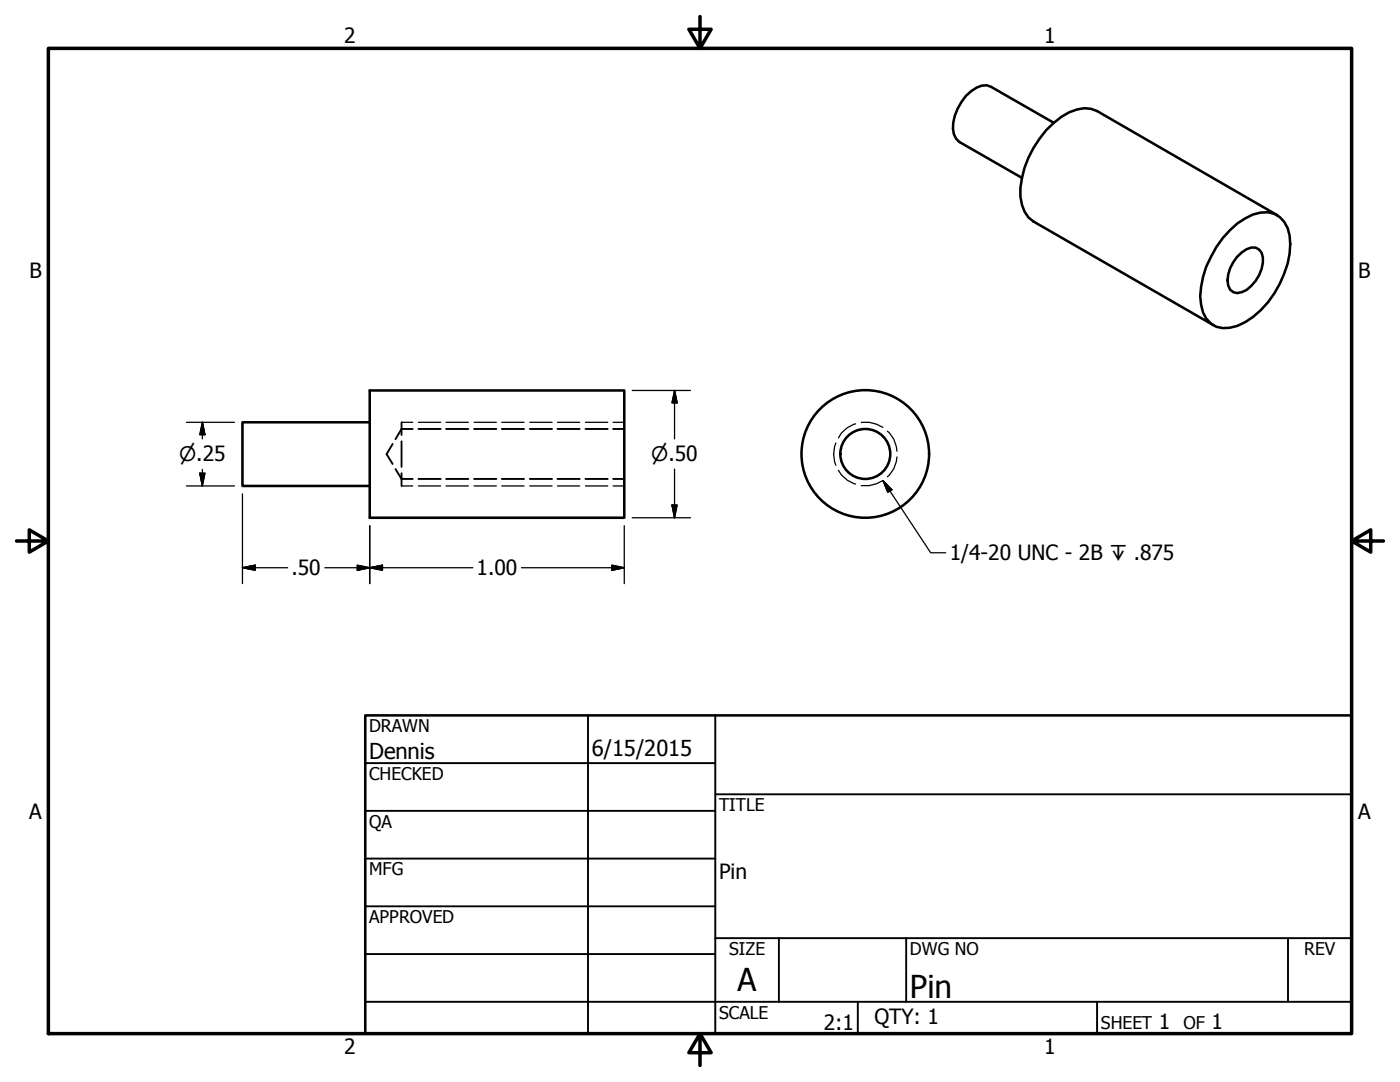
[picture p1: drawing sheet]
<svg xmlns="http://www.w3.org/2000/svg" width="279mm" height="216mm" viewBox="0 0 279 216" stroke-linecap="round" stroke-linejoin="round" font-family="sans-serif">
<!-- layer: Visible (ANSI) -->
<g fill="none" stroke="#000" stroke-width=".51">
<path d="M210.3 24.5l-12.5-7.2a3.5 3.5 0 0 0-3.9 .9 10 10 0 0 0-3.7 7.5l.2 1.1 .4 .9 .7 .6 12.5 7.2M245.4 46a12 12 0 0 1 6.2-3.6 4.9 4.9 0 0 1 5.8 4.6 17.3 17.3 0 0 1-3.1 11.5 16.7 16.7 0 0 1-7.3 6.5 5.1 5.1 0 0 1-6.3-1.4 9.2 9.2 0 0 1-1-6.4 21.4 21.4 0 0 1 5.7-11.2zM246.9 51.2a4.3 4.3 0 0 1 3.7-1.8 2.49 2.49 0 0 1 1.4 3.1 7.4 7.4 0 0 1-4.2 5.8 1.91 1.91 0 0 1-2.7-1.3 6.7 6.7 0 0 1 1.8-5.8zM254.9 42.9l-36-20.7a6 6 0 0 0-5.5 .2 19.4 19.4 0 0 0-9.8 16.8 6.2 6.2 0 0 0 2.6 5l36 20.7M73.8 77.9h50.8v25.4h-50.8zM73.8 84.3h-25.4v12.7h25.4"/>
<circle cx="172.7" cy="90.6" r="12.7"/>
<circle cx="172.7" cy="90.6" r="5"/>
</g>
<!-- layer: Hidden (ANSI) -->
<g fill="none" stroke="#000" stroke-width=".38">
<path d="M78.4 88.6l-1.2 2 1.2 2M78.9 93.6l1.2 2h2.3M80.1 84.3v2.5M80.1 88.1v5.1M80.1 94.4v2.6M82.4 85.6h-2.3l-1.2 2M83.5 85.6h4.4M83.5 95.6h4.4M89 85.6h4.5M89 95.6h4.5M94.6 85.6h4.5M94.6 95.6h4.5"/>
<path d="M100.1 85.6h4.5M100.1 95.6h4.5M105.7 85.6h4.5M105.7 95.6h4.5M111.3 85.6h4.4M111.3 95.6h4.4M116.8 85.6h4.5M116.8 95.6h4.5M122.4 85.6h2.2M122.4 95.6h2.2"/>
</g>
<!-- layer: Hidden Narrow (ANSI) -->
<g fill="none" stroke="#000" stroke-width=".25">
<path d="M80.1 84.3h2.3M80.1 97h2.3M83.5 84.3h4.4M83.5 97h4.4M89 84.3h4.5M89 97h4.5M94.6 84.3h4.5M94.6 97h4.5M100.1 84.3h4.5M100.1 97h4.5M105.7 84.3h4.5M105.7 97h4.5"/>
<path d="M111.3 84.3h4.4M111.3 97h4.4M116.8 84.3h4.5M116.8 97h4.5M122.4 84.3h2.2M122.4 97h2.2M166.8 88.4a5.8 5.8 0 0 0 0 4.4M167.3 93.9a5.6 5.6 0 0 0 3.5 2.7M170.8 84.6a5.4 5.4 0 0 0-3.5 2.8M171.9 84.3a5.7 5.7 0 0 1 4.3 1M176.2 95.9a6.4 6.4 0 0 1-4.3 1M177.1 86a5.5 5.5 0 0 1 1.9 4"/>
<path d="M179 91.2a5.5 5.5 0 0 1-1.9 3.9"/>
</g>
<!-- layer: Border (ANSI) -->
<path d="M9.7 9.7h260v196.5h-260zM139.7 3.3v6.4l-2.2-3.9h4.4l-2.2 3.9M3.3 107.9h6.4l-3.9-2.2v4.5l3.9-2.3M269.7 107.9l3.9 2.3v-4.5l-3.9 2.2h6.4M139.7 206.2l2.2 3.9h-4.4l2.2-3.9v6.4" fill="none" stroke="#000" stroke-width=".7"/>
<!-- layer: Title (ANSI) -->
<g fill="none" stroke="#000" stroke-width=".38">
<path d="M72.9 152.3h69.8M117.3 142.7v63.5M142.7 158.5h127M142.7 142.7v63.5M72.9 161.8h69.8M72.9 171.3h69.8M72.9 199.9h196.8M72.9 180.8h69.8M72.9 190.4h69.8M142.7 187.2h127M155.4 187.2v12.7M171.2 199.9v6.3"/>
<path d="M180.8 187.2v12.7M218.9 199.9v6.3M257 187.2v12.7"/>
</g>
<path d="M72.9 142.7h196.8v63.5h-196.8z" fill="none" stroke="#000" stroke-width=".51"/>
<!-- layer: Dimension (ANSI) -->
<g fill="none" stroke="#000" stroke-width=".25">
<path d="M126.2 77.9h11.6M134.6 77.9l.5 2.5h-1zM134.6 77.9v9.7M37.2 97h9.6M37.2 84.3h9.6M39.9 94.4h1l-.5 2.6zM40.4 84.3l.5 2.4h-1zM40.4 84.3v3.3M40.4 93.7v3.3M48.4 98.6v17.9M134.6 93.6v9.7M48.4 113.3l2.5-.5v1z"/>
<path d="M48.4 113.3h9M64.8 113.3h29.6M71.3 112.8l2.5 .5-2.5 .5zM73.8 113.3l2.5-.5v1zM73.8 104.9v11.6M104.1 113.3h20.5M122.1 112.8l2.5 .5-2.5 .5zM124.6 104.9v11.6M126.2 103.3h11.6M134.1 100.8h1l-.5 2.5z"/>
</g>
<g fill="#000" stroke="#000" stroke-width=".25">
<path d="M39.9 94.4l.5 2.6zM39.9 94.4h1l-.5 2.6zM40.4 84.3l.5 2.4zM40.4 84.3l.5 2.4h-1zM134.6 77.9l.5 2.5zM134.6 77.9l.5 2.5h-1zM48.4 113.3l2.5-.5zM48.4 113.3l2.5-.5v1zM71.3 113.8l2.5-.5zM71.3 112.8l2.5 .5-2.5 .5zM73.8 113.3l2.5-.5zM73.8 113.3l2.5-.5v1z"/>
<path d="M122.1 113.8l2.5-.5zM122.1 112.8l2.5 .5-2.5 .5zM134.1 100.8l.5 2.5zM134.1 100.8h1l-.5 2.5z"/>
</g>
<!-- layer: Symbol (ANSI) -->
<path d="M176.2 95.9l1.8 1.8-.8 .5zM176.2 95.9l9.5 14.4h3" fill="none" stroke="#000" stroke-width=".25"/>
<path d="M176.2 95.9l1.8 1.8zM176.2 95.9l1.8 1.8-.8 .5z" fill="#000" stroke="#000" stroke-width=".25"/>
<g font-size="6.3">
<text x="147.2" y="197.7">A</text>
<text x="181.6" y="199.1">Pin</text>
</g>
<g font-size="4.4">
<text x="73.7" y="151.4">Dennis</text>
<text x="118.1" y="150.8">6/15/2015</text>
</g>
<g font-size="4.2">
<text x="68.7" y="8.6">2</text>
<text x="208.4" y="8.6">1</text>
<text x="5.9" y="55.5">B</text>
<text x="271.1" y="55.5">B</text>
<text x="189.5" y="111.8">1/4-20 UNC - 2B ↧ .875</text>
<text x="58.2" y="114.8">.50</text>
<text x="95.1" y="114.8">1.00</text>
<text x="5.8" y="163.4">A</text>
<text x="271" y="163.4">A</text>
<text x="143.5" y="175.5">Pin</text>
<text x="164.4" y="205.5">2:1</text>
<text x="174.5" y="204.4">QTY: 1</text>
<text x="231.3" y="205.4">1</text>
<text x="241.8" y="205.4">1</text>
<text x="68.7" y="210.3">2</text>
<text x="208.4" y="210.3">1</text>
</g>
<g font-size="4">
<text x="35.8" y="92.1">⌀.25</text>
<text x="130" y="92.1">⌀.50</text>
</g>
<g font-size="3.5">
<text x="73.7" y="146">DRAWN</text>
<text x="73.7" y="155.6">CHECKED</text>
<text x="143.5" y="161.8">TITLE</text>
<text x="73.7" y="165.2">QA</text>
<text x="73.7" y="174.7">MFG</text>
<text x="73.7" y="184.2">APPROVED</text>
<text x="145.5" y="190.6">SIZE</text>
<text x="181.6" y="190.6">DWG NO</text>
<text x="260.3" y="190.5">REV</text>
<text x="143.5" y="203.3">SCALE</text>
<text x="219.7" y="205.4">SHEET</text>
<text x="236.2" y="205.4">OF</text>
</g>
</svg>
